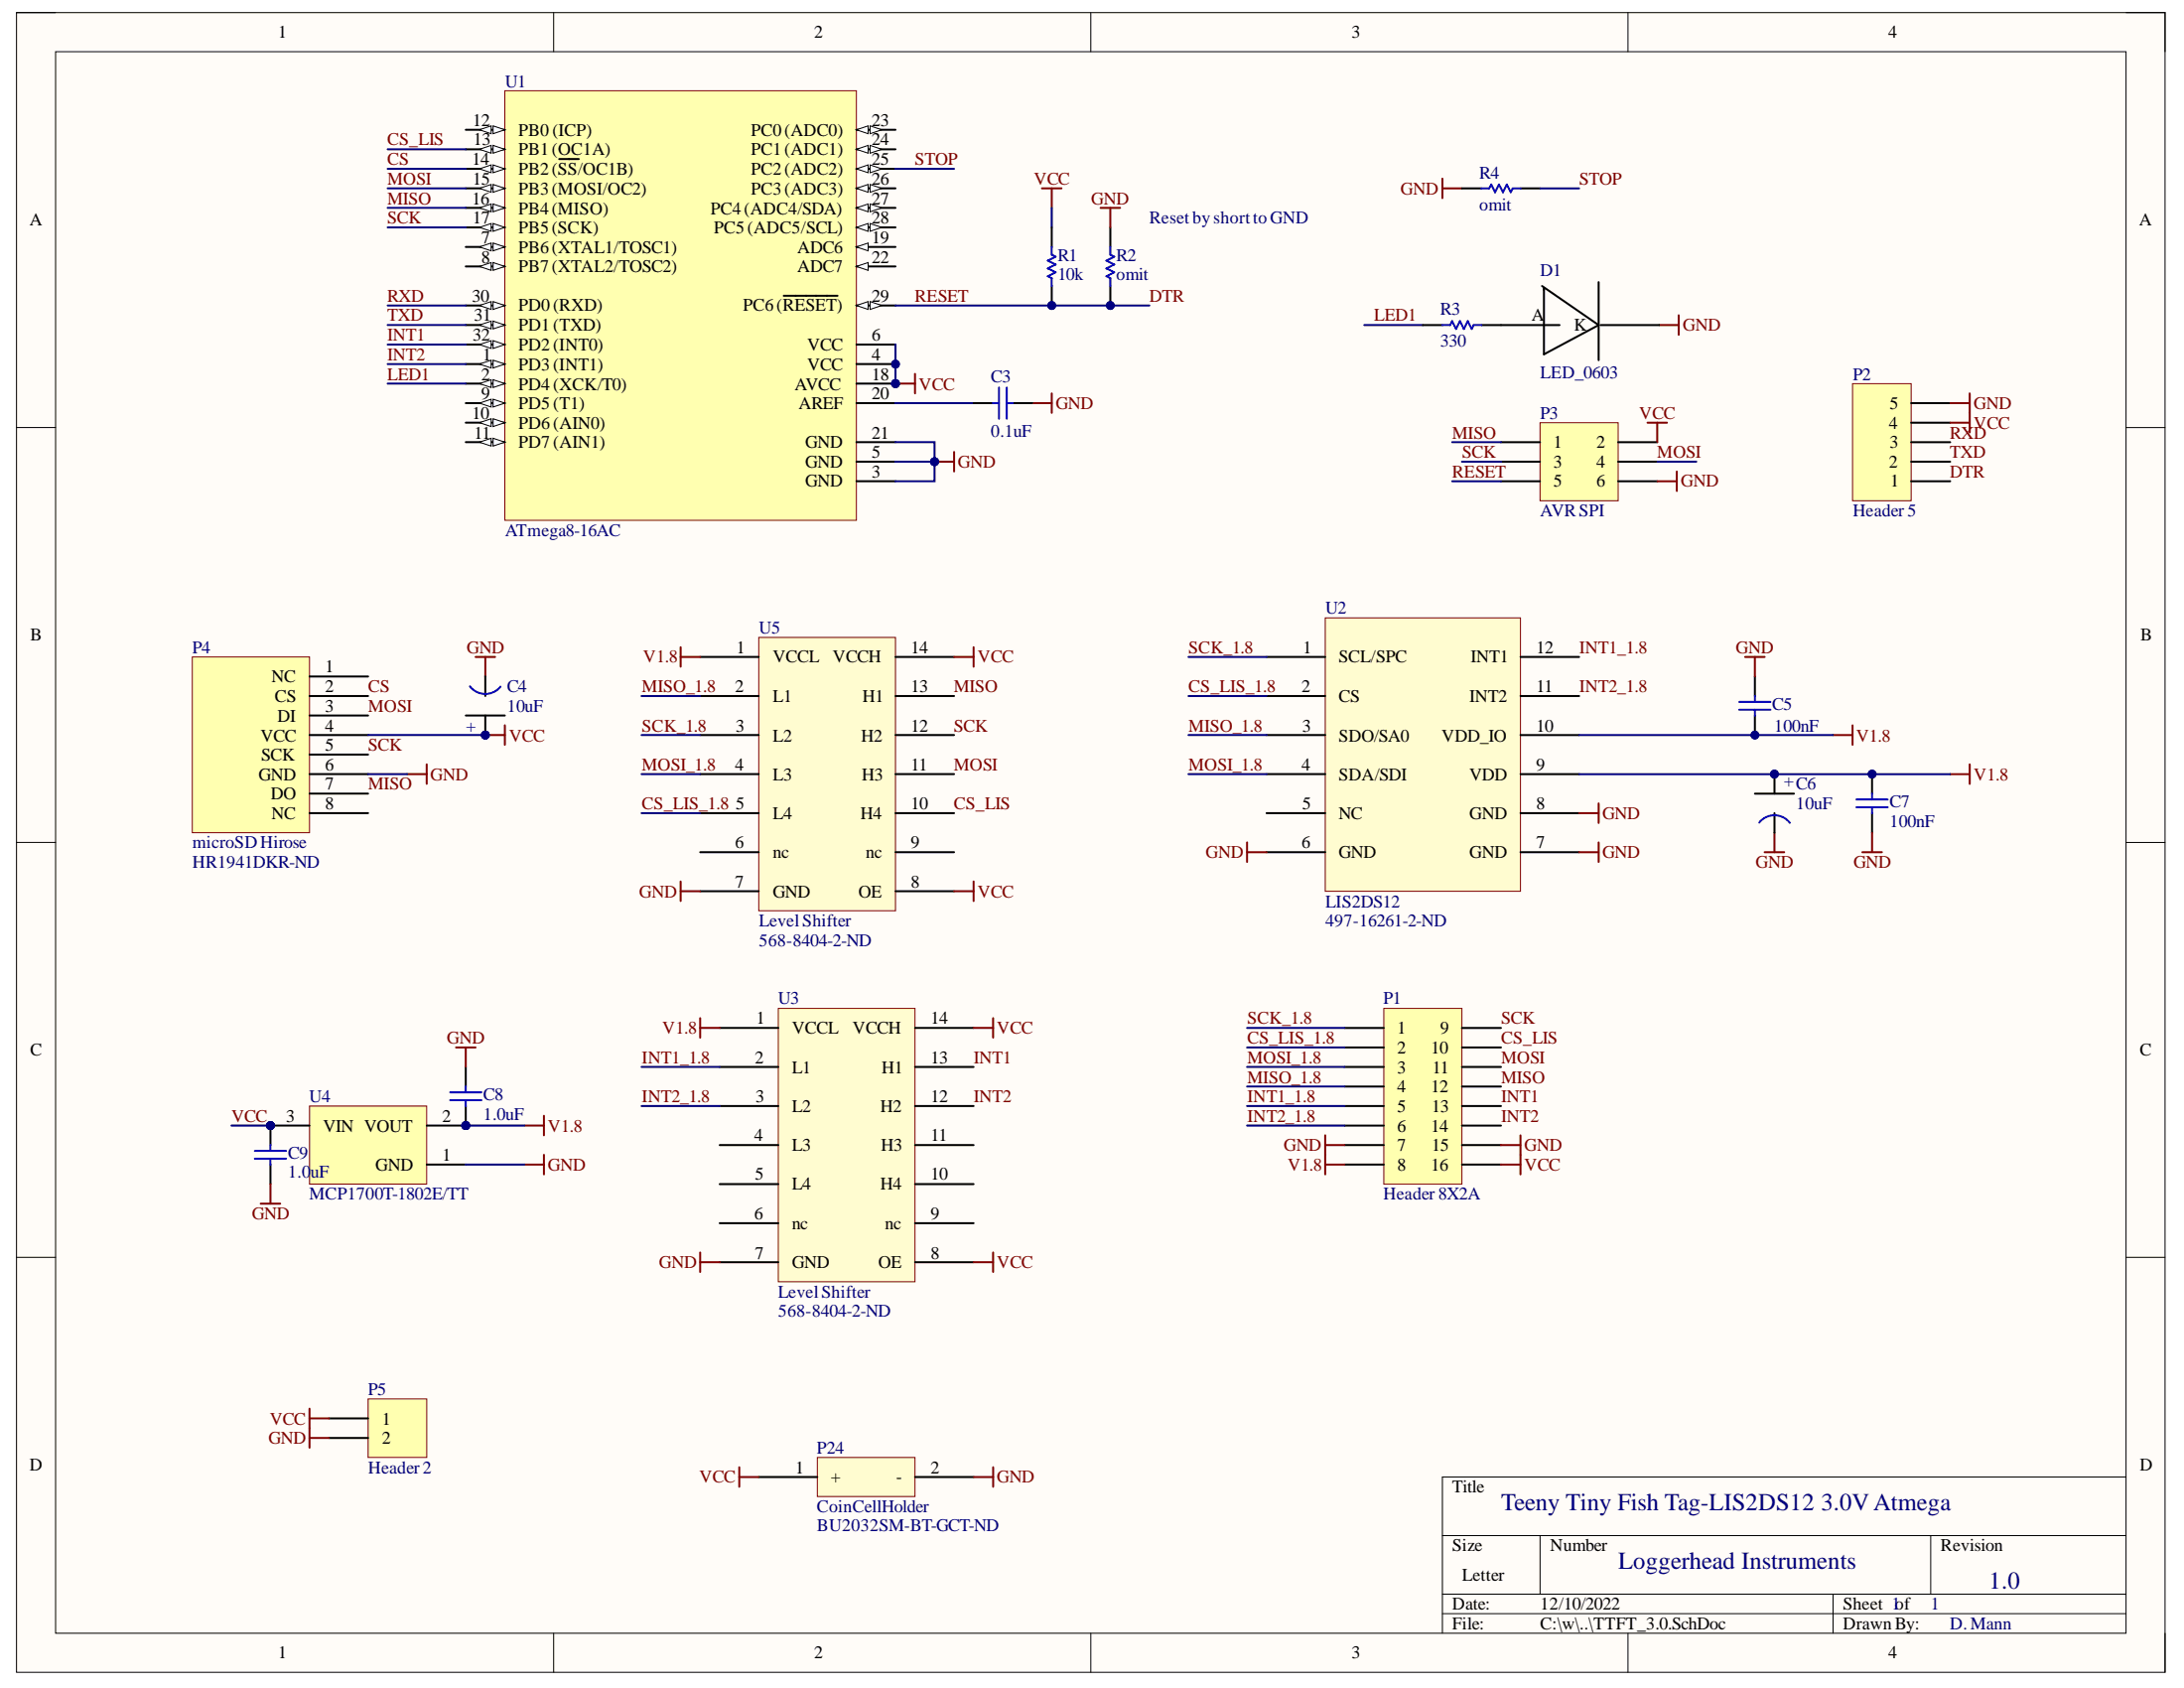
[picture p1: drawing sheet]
# Altium project TTFT_3.0.PrjPCB
1 sheet, 23 parts. Net scope: global (net labels, ports and power ports of the same name join across sheets).
Board file: TTFT_3.0.PcbDoc

## Sheet TTFT_3.0.SchDoc
size Letter

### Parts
C3  0.1uF  [0402]
C4  10uF  [Tant0805]
C5  100nF  [0402]
C6  10uF  [Tant0805]
C7  100nF  [0402]
C8  1.0uF  [0402]
C9  1.0uF  [0402]
D1  LED_0603  [Diode0603]
P1  Header 8X2A  [HDR2X8_CEN]
P2  Header 5  [HDR1X5]
P3  AVR SPI  [HDR2X3]
P4  microSD Hirose  Supplier Part Number 1: HR1941DKR-ND  [DM3D microSD]
P5  Header 2  [HDR1X2]
P24  CoinCellHolder  Supplier Part Number 1: BU2032SM-BT-GCT-ND  [CoinCellHolder]
R1  10k  [3-0603]
R2  omit  [3-0603]
R3  330  [3-0603]
R4  omit  [3-0603]
U1  ATmega8-16AC  [32M1-A_M]
U2  LIS2DS12  Supplier Part Number 1: 497-16261-2-ND  [LGA-12]
U3  Level Shifter  Supplier Part Number 1: 568-8404-2-ND  [DHVQFN14]
U4  MCP1700T-1802E/TT  [SOT-23-TT3_N]
U5  Level Shifter  Supplier Part Number 1: 568-8404-2-ND  [DHVQFN14]

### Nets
GND: C3.2 C4.1(GND) C5.2 C6.1(GND) C7.2 C8.2 C9.2 D1.K P1.7 P1.15 P2.5 P3.6 P4.6(GND) P5.2 P24.2(-) R2.2 R4.2 U1.3(GND) U1.5(GND) U1.21(GND) U2.6(GND) U2.7(GND) U2.8(GND) U3.7(GND) U4.1(GND) U5.7(GND)
V1.8: C5.1 C6.2(+) C7.1 C8.1 P1.8 U2.9(VDD) U2.10(VDD_IO) U3.1(VCCL) U4.2(VOUT) U5.1(VCCL)
VCC: C4.2(+) C9.1 P1.16 P2.4 P3.2 P4.4(VCC) P5.1 P24.1(+) R1.2 U1.4(VCC) U1.6(VCC) U1.18(AVCC) U3.8(OE) U3.14(VCCH) U4.3(VIN) U5.8(OE) U5.14(VCCH)
CS: P4.2(CS) U1.14(PB2_(~{SS}/OC1B))
CS_LIS: P1.10 U1.13(PB1_(OC1A)) U5.10(H4)
CS_LIS_1.8: P1.2 U2.2(CS) U5.5(L4)
DTR: P2.1 P3.5 R1.1 R2.1 U1.29(PC6_(~{RESET}))  [also labelled RESET]
INT1: P1.13 U1.32(PD2_(INT0)) U3.13(H1)
INT1_1.8: P1.5 U2.12(INT1) U3.2(L1)
INT2: P1.14 U1.1(PD3_(INT1)) U3.12(H2)
INT2_1.8: P1.6 U2.11(INT2) U3.3(L2)
LED1: R3.1 U1.2(PD4_(XCK/T0))
MISO: P1.12 P3.1 P4.7(DO) U1.16(PB4_(MISO)) U5.13(H1)
MISO_1.8: P1.4 U2.3(SDO/SA0) U5.2(L1)
MOSI: P1.11 P3.4 P4.3(DI) U1.15(PB3_(MOSI/OC2)) U5.11(H3)
MOSI_1.8: P1.3 U2.4(SDA/SDI) U5.4(L3)
RXD: P2.3 U1.30(PD0_(RXD))
SCK: P1.9 P3.3 P4.5(SCK) U1.17(PB5_(SCK)) U5.12(H2)
SCK_1.8: P1.1 U2.1(SCL/SPC) U5.3(L2)
STOP: R4.1 U1.25(PC2_(ADC2))
TXD: P2.2 U1.31(PD1_(TXD))
NetC3_1: C3.1 U1.20(AREF)
NetD1_A: D1.A R3.2

Not connected (* = marked no-connect by the designer): P4 1(NC) 8(NC); U1 7(PB6_(XTAL1/TOSC1)) 8(PB7_(XTAL2/TOSC2)) 9(PD5_(T1)) 10(PD6_(AIN0)) 11(PD7_(AIN1)) 12(PB0_(ICP)) 19(ADC6) 22(ADC7) 23(PC0_(ADC0)) 24(PC1_(ADC1)) 26(PC3_(ADC3)) 27(PC4_(ADC4/SDA)) 28(PC5_(ADC5/SCL)); U2 5(NC); U3 4(L3) 5(L4) 6(nc) 9(nc) 10(H4) 11(H3); U5 6(nc) 9(nc)

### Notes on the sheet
- (near R2) Reset by short to GND
- Teeny Tiny Fish Tag-LIS2DS12 3.0V Atmega
- Loggerhead Instruments
- 1
- 1.0
- D. Mann
